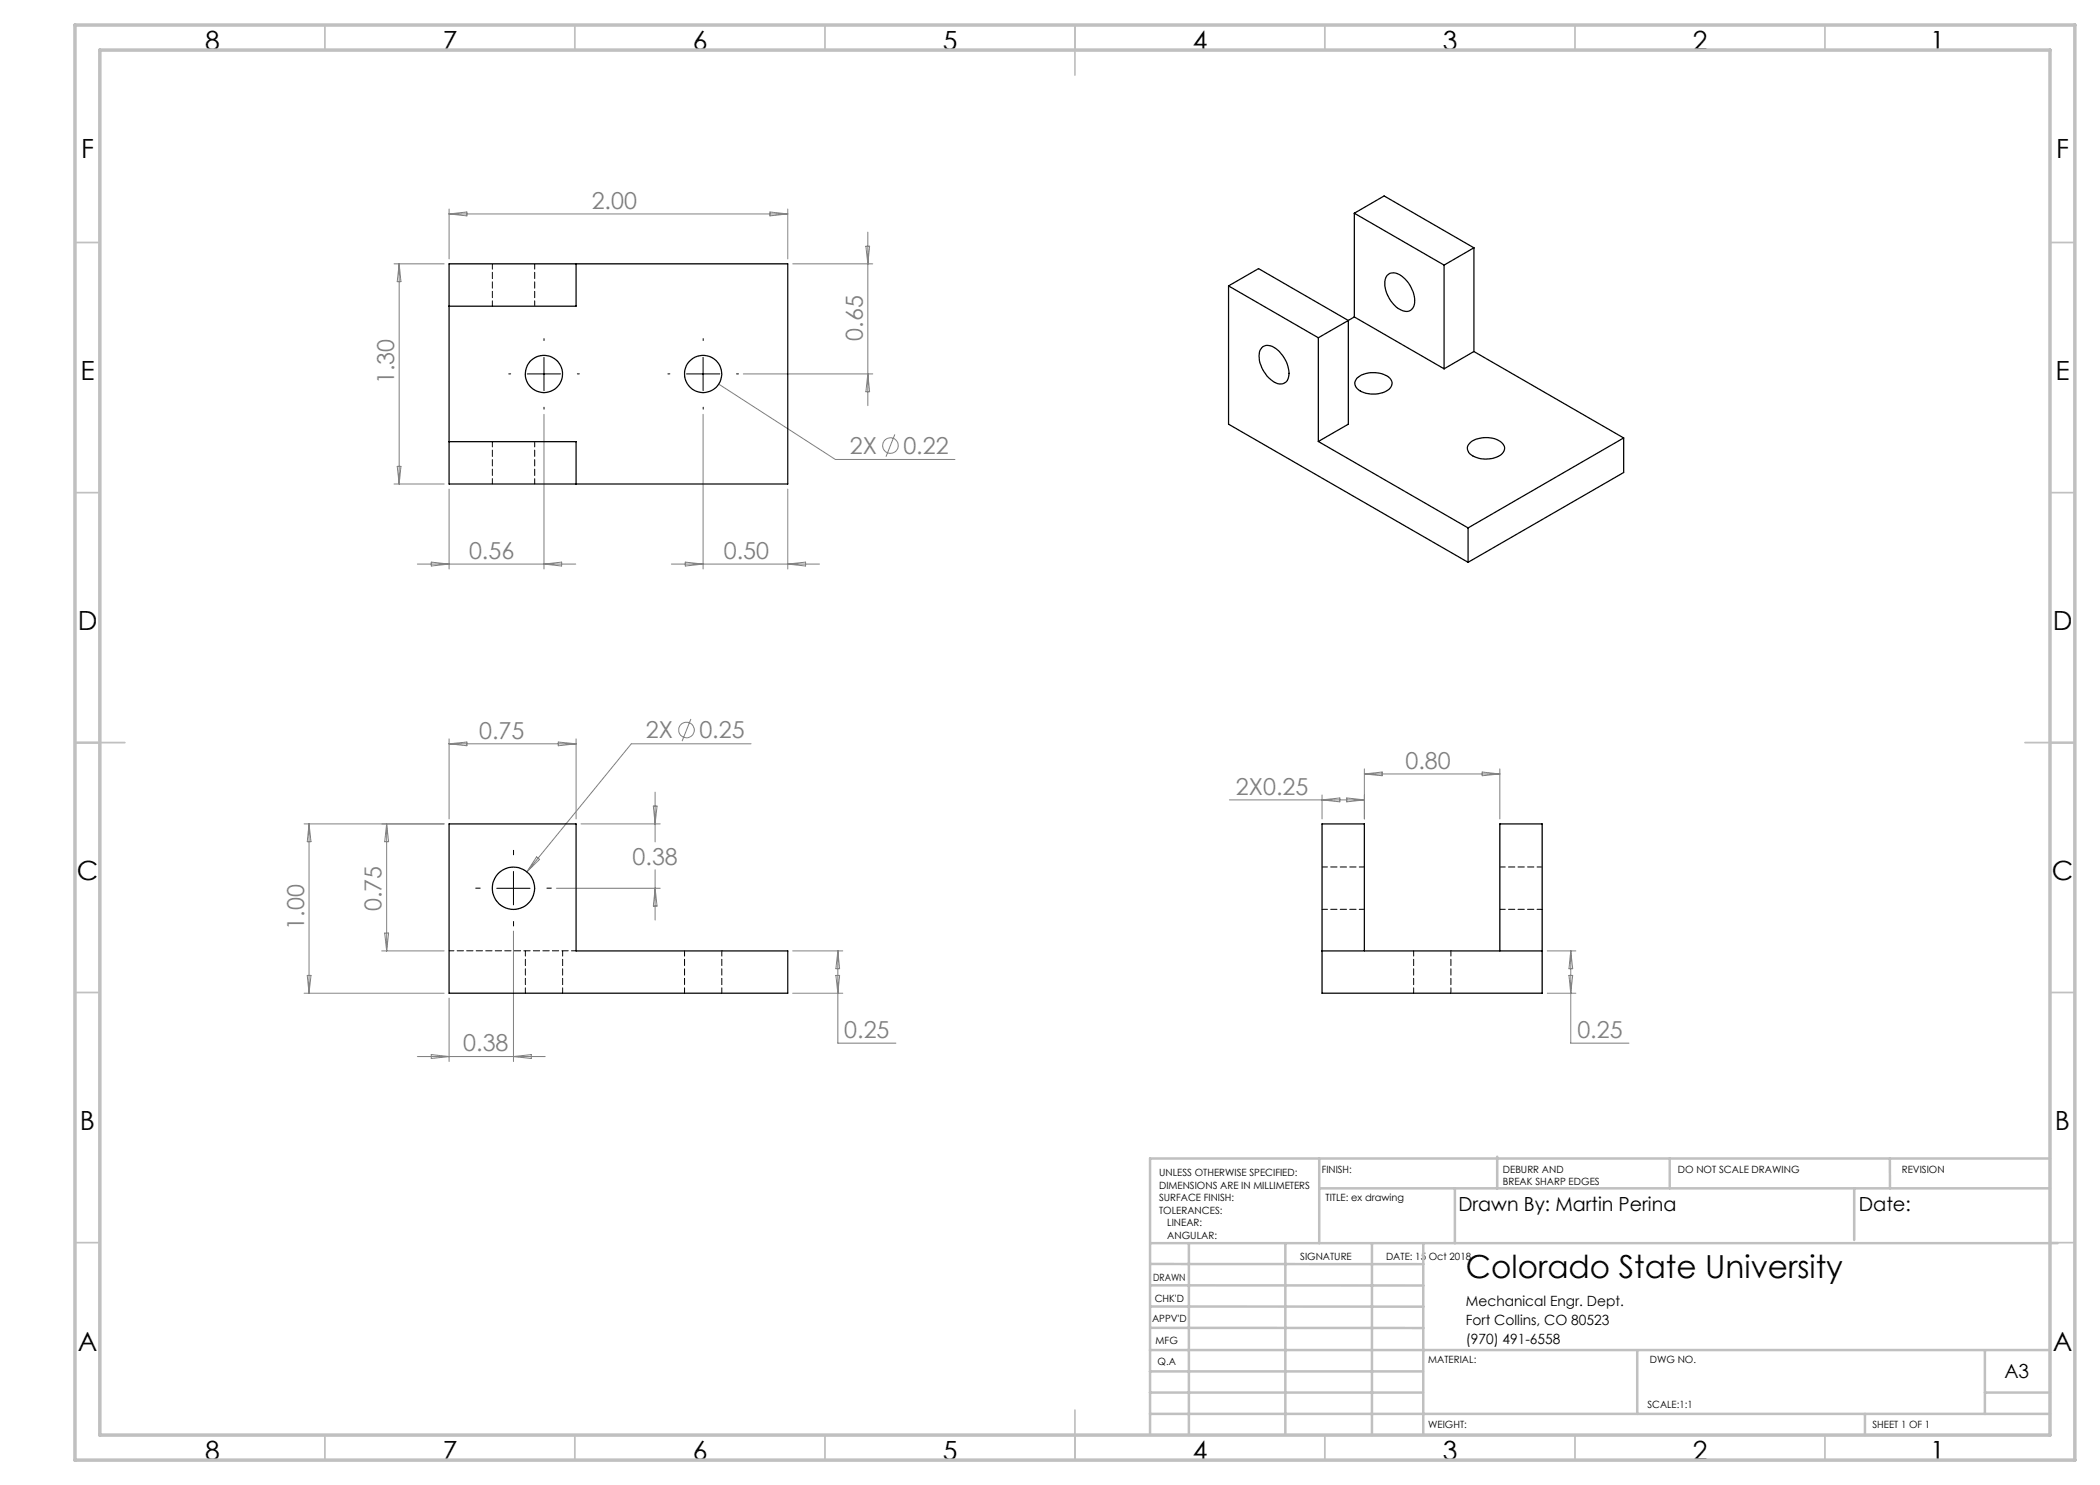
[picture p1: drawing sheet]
<svg xmlns="http://www.w3.org/2000/svg" width="420mm" height="297mm" viewBox="0 0 420 297" stroke-linecap="round" stroke-linejoin="round" font-family="sans-serif">
<g fill="none" stroke="#808080" stroke-width=".2">
<path d="M78.8 52.8h10M79.8 52.8v44M79.8 52.8l.4 3.5h-.8zM89.8 41.8v10M89.8 42.8l3.6-.4v.8zM89.8 42.8h67.8M154 42.4l3.6 .4-3.6 .4zM157.6 41.8v10M158.5 52.8h16.1M173.2 49.2h.7l-.3 3.6zM173.6 46.4v34.7M143.8 76.8l23.3 15.1h23.9"/>
<path d="M148.7 74.8h25.9M173.6 74.8l.3 3.5h-.7zM78.8 96.8h10M79.4 93.3h.8l-.4 3.5zM89.8 97.8v16M108.8 82.9v30.9M140.6 82.9v30.9M157.6 97.8v16M179 86.9l-1.8 4.4M83.5 112.8h31.6M86.3 112.4l3.5 .4-3.5 .4zM108.8 112.8l3.5-.4v.8z"/>
<path d="M134.3 112.8h29.6M137.1 112.4l3.5 .4-3.5 .4zM157.6 112.8l3.5-.4v.8zM89.8 147.8v16M89.8 148.8h25.4M89.8 148.8l3.6-.4v.8zM111.7 148.4l3.5 .4-3.5 .4zM115.2 147.8v16M131 158.4v10M138.2 143.8l-1.8 4.4M150.2 148.8h-23.9l-20.9 25.6M245.9 160h27"/>
<path d="M264.4 159v4.8M264.4 160l3.6-.4v.8zM269.3 159.6l3.6 .4-3.6 .4zM272.9 153.8v10M272.9 154.8h27.1M272.9 154.8l3.5-.4v.7zM296.4 154.4l3.6 .4-3.6 .3zM300 153.8v10M60.8 164.8h28M61.8 164.8l.4 3.5h-.7zM61.8 164.8v33.8M77.3 164.8v25.4"/>
<path d="M77.3 164.8l.4 3.5h-.8zM107.3 171.4l.6 .5-2.5 2.5zM111.3 177.7h20.7M116.2 164.8h15.8M130.7 161.2h.7l-.4 3.6zM131 174v10M131 177.7l.4 3.5h-.7zM60.8 198.6h28M61.5 195.1h.7l-.4 3.5zM76.3 190.2h12.5M76.9 186.6h.8l-.4 3.6zM89.8 199.6v12.7"/>
<path d="M102.7 186.2v26.1M158.5 190.2h10.1M158.5 198.6h10.1M167.2 195.1h.7l-.3 3.5zM167.6 190.2v18.4h11.6M167.6 190.2l.3 3.5h-.7zM309.5 190.2h5.7M309.5 198.6h5.7M313.8 195.1h.7l-.4 3.5zM314.1 190.2v18.4h11.7M314.1 190.2l.4 3.5h-.7zM83.5 211.3h25.5"/>
<path d="M86.3 210.9l3.5 .4-3.5 .4zM102.7 211.3l3.6-.4v.8z"/>
<circle cx="178.1" cy="89.1" r="1.56"/>
<circle cx="137.3" cy="146" r="1.55"/>
</g>
<path d="M102.1 74.8h-.4M108.8 68.1v-.4M115.5 74.8h.4M134 74.8h-.4M140.6 68.1v-.4M147.3 74.8h.4M108.8 81.4v.4M140.6 81.4v.4M96 177.6h-.9M102.7 171v-.9M109.4 177.6h.9M102.7 184.3v.9" fill="none" stroke="#000" stroke-width=".2" stroke-dasharray="15.2 1.3 1.3 1.3"/>
<path d="M105.4 74.8h6.7M108.8 71.5v6.6M137.3 74.8h6.7M140.6 71.5v6.6M99.3 177.7h6.7M102.7 174.3v6.7" fill="none" stroke="#000" stroke-width=".2"/>
<g fill="none" stroke="#c0c0c0" stroke-width=".35">
<path d="M65 5v5M115 5v5M165 5v5M215 5v10M265 5v5M315 5v5M365 5v5M15 48.5h5M410 48.5h5M15 98.5h5M410 98.5h5M15 148.5h10"/>
<path d="M405 148.5h10M15 198.5h5M410 198.5h5M15 248.5h5M410 248.5h5M65 287v5M115 287v5M165 287v5M215 282v10M265 287v5M315 287v5M365 287v5"/>
</g>
<g fill="none" stroke="#c0c0c0" stroke-width=".5">
<path d="M263.8 231.7v16.9M263.8 237.7h146.2M291 237.7v10.9M299.4 231.3v6.4M333.9 231.7v6M370.8 237.7v10.3M378 231.7v6M410 231.7h-180v55.2M230.1 248.6h181.4M230.1 257.1h54.6M230.1 252.8h54.6M237.8 248.8v38.2"/>
<path d="M257.1 248.6v38.2M274.4 248.8v38.2M284.7 248.6v38.2M230 278.5h54.6M230 274.3h54.6M230 270h180M230 265.6h54.7M230.1 261.3h54.6M327.4 270v12.8M397 278.5h13M397 270v12.8M230 282.8h180"/>
<path d="M373 282.8v4.2"/>
</g>
<path d="M15 5h400v287h-400zM20 10h390v277h-390z" fill="none" stroke="#c0c0c0" stroke-width=".7"/>
<g fill="none" stroke="#000" stroke-width=".25">
<path d="M89.8 52.8h67.8v44h-67.8zM115.2 52.8v8.4h-25.4M245.7 57.2v27.6l47.9 27.7M245.7 57.2l18 10.4M245.7 57.2l6-3.5 18 10.4M270.9 42.6l17.9 10.4M270.9 42.6l5.9-3.4 18 10.4M270.9 42.6v20.8M277.5 55a2.25 2.25 0 0 1 3.2 .5 5.9 5.9 0 0 1 2.1 5.8 1.74 1.74 0 0 1-2.8 .6 6.1 6.1 0 0 1-2.9-6.3zM288.8 53v20.8M294.8 49.6l-6 3.4M294.8 49.6v20.7"/>
<path d="M252.3 69.6a2.28 2.28 0 0 1 3.2 .4 5.9 5.9 0 0 1 2.1 5.8 1.77 1.77 0 0 1-2.8 .6 6.2 6.2 0 0 1-2.8-6.3zM263.7 67.6v20.7M269.7 64.1v20.7l-6 3.5M269.7 64.1l-6 3.5M270.9 63.4l-1.2 .7M270.9 63.4l17.9 10.4M271.4 75.6a5.4 5.4 0 0 1 6.6 .1 1.6 1.6 0 0 1-.8 2.5 5.3 5.3 0 0 1-5.9-.7l-.3-.5v-.6zM294.8 70.3l29.9 17.3M294.8 70.3l-6 3.5M89.8 88.3h25.4v8.5M263.7 88.3l29.9 17.3M293.9 88.6a5.2 5.2 0 0 1 6.6 .1 1.57 1.57 0 0 1-.7 2.5 5.4 5.4 0 0 1-6-.7l-.3-.5v-.6z"/>
<path d="M324.7 87.6l-31.1 18M324.7 87.6v6.9l-31.1 18M293.6 105.6v6.9M89.8 164.8h25.4v25.4h42.4v8.4h-67.8zM264.4 190.2h44M272.9 190.2v-25.4h-8.5v33.8h44v-33.8h-8.4v25.4"/>
<circle cx="108.8" cy="74.8" r="3.7"/>
<circle cx="140.6" cy="74.8" r="3.7"/>
<circle cx="102.7" cy="177.7" r="4.2"/>
</g>
<path d="M115.2 190.2h-25.4" fill="none" stroke="#000" stroke-width=".2" stroke-dasharray="1.3 .6" stroke-dashoffset=".3"/>
<g fill="none" stroke="#000" stroke-width=".2" stroke-dasharray="1.3 .6" stroke-dashoffset=".2">
<path d="M98.5 52.8v8.4M106.9 61.2v-8.4M98.5 88.3v8.5M106.9 96.8v-8.5M272.9 173.4h-8.5M308.5 173.4h-8.5M105.1 190.2v8.4M112.5 198.6v-8.4M136.9 190.2v8.4M144.4 198.6v-8.4M264.4 181.9h8.5M282.7 190.2v8.4"/>
<path d="M290.2 198.6v-8.4M300 181.9h8.5"/>
</g>
<text font-size="6.3" x="293.2" y="255.5">Colorado State University</text>
<g font-size="5.3">
<text x="41" y="9.9">8</text>
<text x="88.5" y="9.9">7</text>
<text x="138.5" y="9.9">6</text>
<text x="188.5" y="9.9">5</text>
<text x="238.5" y="9.9">4</text>
<text x="288.5" y="9.9">3</text>
<text x="338.5" y="9.9">2</text>
<text x="386" y="9.9">1</text>
<text x="16.2" y="31.7">F</text>
<text x="411.2" y="31.7">F</text>
<text x="16.1" y="75.9">E</text>
<text x="411.1" y="75.9">E</text>
<text x="15.5" y="125.9">D</text>
<text x="410.5" y="125.9">D</text>
<text x="15.4" y="175.9">C</text>
<text x="410.4" y="175.9">C</text>
<text x="16" y="225.9">B</text>
<text x="411" y="225.9">B</text>
<text x="15.5" y="270.2">A</text>
<text x="410.5" y="270.2">A</text>
<text x="41" y="291.9">8</text>
<text x="88.5" y="291.9">7</text>
<text x="138.5" y="291.9">6</text>
<text x="188.5" y="291.9">5</text>
<text x="238.5" y="291.9">4</text>
<text x="288.5" y="291.9">3</text>
<text x="338.5" y="291.9">2</text>
<text x="386" y="291.9">1</text>
</g>
<g font-size="4.7" fill="#808080">
<text x="118.3" y="41.8">2.00</text>
<text x="172.6" y="68.1" transform="rotate(-90 172.6 68.1)">0.65</text>
<text x="78.8" y="76.8" transform="rotate(-90 78.8 76.8)">1.30</text>
<text x="170" y="90.8">2X</text>
<text x="180.7" y="90.8">0.22</text>
<text x="93.8" y="111.8">0.56</text>
<text x="144.8" y="111.8">0.50</text>
<text x="95.8" y="147.7">0.75</text>
<text x="129.2" y="147.7">2X</text>
<text x="139.9" y="147.7">0.25</text>
<text x="281.1" y="153.7">0.80</text>
<text x="247.2" y="159">2X0.25</text>
<text x="126.5" y="172.9">0.38</text>
<text x="60.8" y="185.9" transform="rotate(-90 60.8 185.9)">1.00</text>
<text x="76.3" y="182.3" transform="rotate(-90 76.3 182.3)">0.75</text>
<text x="168.9" y="207.6">0.25</text>
<text x="315.5" y="207.6">0.25</text>
<text x="92.7" y="210.3">0.38</text>
</g>
<g font-size="3.9">
<text x="291.7" y="242.2">Drawn By: Martin Perina</text>
<text x="371.7" y="242.2">Date:</text>
<text x="400.9" y="275.5">A3</text>
</g>
<g font-size="2.8">
<text x="293.2" y="261.1">Mechanical Engr. Dept.</text>
<text x="293.2" y="264.9">Fort Collins, CO 80523</text>
<text x="293.2" y="268.7">(970) 491-6558</text>
</g>
<g font-size="2">
<text x="231.8" y="235.2">UNLESS OTHERWISE SPECIFIED:</text>
<text x="231.8" y="237.7">DIMENSIONS ARE IN MILLIMETERS</text>
<text x="264.4" y="234.6">FINISH:</text>
<text x="300.6" y="234.6">DEBURR AND</text>
<text x="300.6" y="237.1">BREAK SHARP EDGES</text>
<text x="335.6" y="234.6">DO NOT SCALE DRAWING</text>
<text x="380.4" y="234.6">REVISION</text>
<text x="231.8" y="240.2">SURFACE FINISH:</text>
<text x="231.8" y="242.7">TOLERANCES:</text>
<text x="233.4" y="245.2">LINEAR:</text>
<text x="265.1" y="240.2">TITLE: ex drawing</text>
<text x="233.5" y="247.7">ANGULAR:</text>
<text x="260" y="251.9">SIGNATURE</text>
<text x="277.2" y="251.9">DATE: 15 Oct 2018</text>
<text x="230.6" y="256.1">DRAWN</text>
<text x="230.9" y="260.3">CHK'D</text>
<text x="230.4" y="264.4">APPV'D</text>
<text x="231.1" y="268.8">MFG</text>
<text x="231.5" y="273">Q.A</text>
<text x="285.6" y="272.5">MATERIAL:</text>
<text x="330" y="272.5">DWG NO.</text>
<text x="329.5" y="281.7">SCALE:1:1</text>
<text x="285.6" y="285.5">WEIGHT:</text>
<text x="374.5" y="285.6">SHEET 1 OF 1</text>
</g>
</svg>
